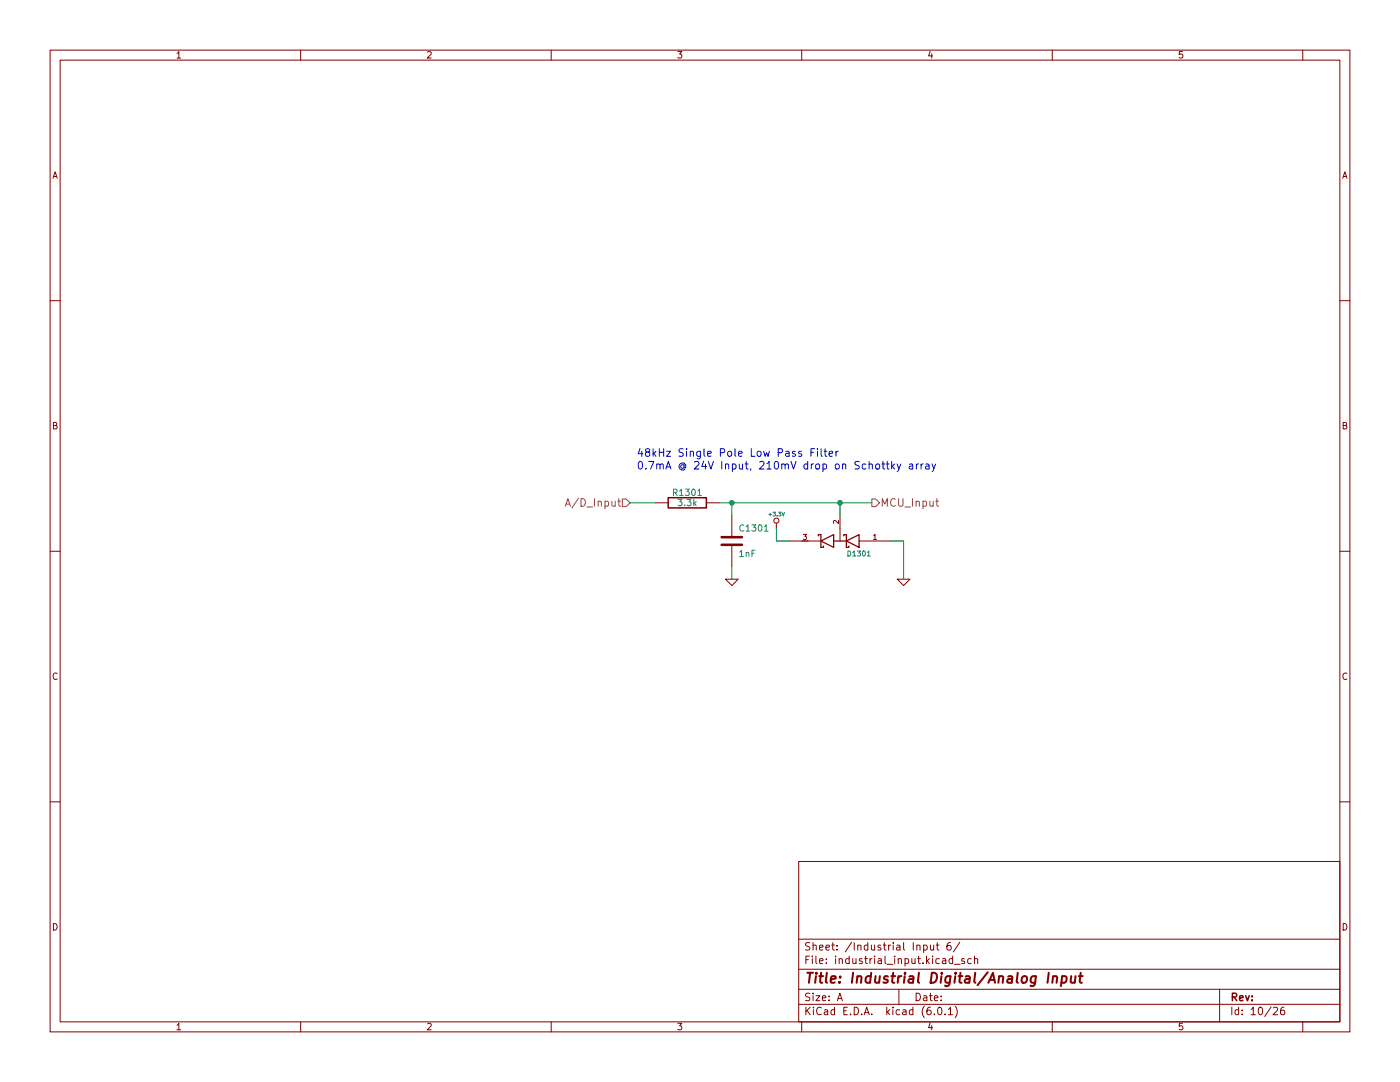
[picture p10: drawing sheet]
<svg xmlns="http://www.w3.org/2000/svg" width="279mm" height="216mm" viewBox="0 0 279 216" stroke-linecap="round" stroke-linejoin="round" font-family="sans-serif">
<g fill="none" stroke="#840000" stroke-width=".2">
<path d="M10 10h259.4v195.9h-259.4zM12 12h255.4v191.9h-255.4zM60 10v2M110 10v2M160 10v2M210 10v2M260 10v2M10 60h2M267.4 60h2M10 110h2M130.8 100.3h2.5M141 100.3h2.5"/>
<path d="M144.8 115.6h2.5l-1.3 1.2zM146 102.9v4.3M146 108.7v4.3M154.9 104.4v1M157.5 108h6.3M167.6 102.9v5.1M171.4 108h6.4M179.1 115.6h2.5l-1.3 1.2zM267.4 110h2M10 160h2M267.4 160h2M159.4 171.9h108v32h-108z"/>
<path d="M159.4 197.4h108M159.4 193.4h108M159.4 187.4h108M167.1 199.7l.5-1.5 .5 1.5M167.3 199.2h.7M179.4 197.4v3M184.3 188.7l.5-.1 .2 .3-.1 .6h-.6M185.7 188.6l.1 .9 .3 .1 .2-.2M186.3 188.6v1M186.8 188.6h.6M187 188.1v1.3l.4 .2M189.7 188.1h-.4a1.01 1.01 0 0 0 0 1.5l.5-.2v-.5l-.3-.2h-.4l-.1 .2"/>
<path d="M190.1 191.4l-.4-.1-.3 .3 .1 .6h.6M190.1 190.8v1.5M190.5 192.4h1.1M191.5 188l-1.2 1.9M192.5 191.4l-.4-.1-.2 .2 .1 .2 .5 .2v.3h-.6M193.8 191.4l-.4-.1-.3 .3 .2 .6h.5M194.5 191.4l.2-.1 .3 .1 .1 .9M194.5 190.8v1.5M243.4 197.4v6.5M60 203.9v2M110 203.9v2M159.4 200.4h108"/>
<path d="M160 203.9v2M186.5 202.3v.2M187.3 201h.2a.8 .8 0 0 1 .5 .7 .8 .8 0 0 1-.5 .8 1 1 0 0 1-.2-1.5zM188.6 202.3v.2M189.3 201.4l.4-.4v1.5M189.3 202.5h.8M190.6 200.8a1.72 1.72 0 0 1 0 2.2M210 203.9v2M254.1 201.1l.6-.1 .3 .4-1 1.1h1M256.3 201h-.5a1.01 1.01 0 0 0 0 1.5l.5-.2 .1-.5-.3-.3h-.3l-.3 .3M260 203.9v2"/>
<circle cx="154.9" cy="103.9" r=".51"/>
</g>
<path d="M209.3 194.1l-.2 2M210.1 195a.49 .49 0 0 1 .9 .1l-.1 1M210.2 194.8l-.2 1.3M212 194.9h.7l.2 .3-.1 .5a.66 .66 0 0 1-1 .3M212 194.8l-.3 2M213.8 194.8l-.1 1.2a.57 .57 0 0 0 .8-.1M214.6 194.8l-.1 1.3M215.3 194.8h.8M215.7 194.1l-.2 1.7v.2l.4 .1" fill="none" stroke="#840000" stroke-width=".4"/>
<path d="M163.3 106.9v-.2h.5v2.5h.5v-.2M163.8 108l2.6-1.3v2.5zM166.4 108h2.5M168.4 106.9v-.2h.5v2.5h.5v-.2M168.9 108l2.5-1.3v2.5z" fill="none" stroke="#840000" stroke-width=".25"/>
<path d="M133.3 99.3h7.7v2h-7.7z" fill="none" stroke="#840000" stroke-width=".3"/>
<path d="M144 108.7h4.1M144 107.2h4.1" fill="none" stroke="#840000" stroke-width=".51"/>
<path d="M124.2 99.6h.8l.7 .7-.7 .8h-.8zM174 99.6h.8l.7 .7-.7 .8h-.8zM187 99.5v1.3l.3 .2M112.8 101l.5-1.5 .5 1.5M113 100.6h.7M186.7 100h.6" fill="none" stroke="#848400" stroke-width=".2"/>
<g fill="none" stroke="#0000c2" stroke-width=".2">
<path d="M161.8 90.3h.5M162.6 89.5h-.8v1.6M163.1 89.5v.2M163.1 90v1.1M163.9 89.5v1.3l.2 .3M164.5 90h.5M164.7 89.5v1.3l.3 .3M165.5 90.5l.7-.1-.1-.3-.4-.1-.2 .3v.7h.6M166.8 90v1.1M167.3 90l-.3 .1-.2 .2M176 92.6h.6M176.2 92.1v1.3l.4 .2"/>
<path d="M176.9 92.6h.5M177.1 92.1v1.3l.3 .2M177.9 92.1v1.5M178.1 93l.4 .6M178.5 92.6l-.6 .6M179 92.6l.4 1M179.8 92.6l-.5 1.4-.3 .1M181.5 92.7h.6l.1 .9M182.2 92.9l-.6 .1-.2 .2 .2 .4 .6-.1M182.9 92.6v1M183.3 92.6l-.3 .1-.1 .2M183.8 92.6v1"/>
<path d="M184.3 92.6l-.3 .1-.2 .2M184.8 92.7h.6v.9M185.4 92.9l-.5 .1-.2 .2 .2 .4 .5-.1M186 92.6l.4 1M186.7 92.6l-.5 1.4-.2 .1"/>
</g>
<path d="M125.7 100.3h5.1M143.5 100.3h30.5M146 100.3v2.6M146 113v2.6M154.9 105.4v2.6h2.6M167.6 100.3v2.6M177.8 108h2.5v7.6" fill="none" stroke="#008400" stroke-width=".2"/>
<g fill="#008400" stroke="#008400" stroke-width=".2">
<circle cx="167.6" cy="100.3" r=".46"/>
<circle cx="146" cy="100.3" r=".46"/>
</g>
<text font-size="2.8" fill="#840000" x="160.4" y="196.2">Title: Industrial Digital/Analog Input</text>
<g font-size="2.1" fill="#0000c2">
<text x="127" y="93.7">0.7mA @ 24V Input, 210mV drop on Schottky array</text>
<text x="127" y="91.1">48kHz Single Pole Low Pass Filter</text>
</g>
<g font-size="2.1" fill="#848400">
<text x="114.1" y="101.1">A/D_Input</text>
<text x="175.6" y="101.1">MCU_Input</text>
</g>
<g font-size="2.1" fill="#840000">
<text x="160.4" y="189.7">Sheet: /Industrial Input 6/</text>
<text x="160.4" y="192.4">File: industrial_input.kicad_sch</text>
<text x="160.4" y="202.5">KiCad E.D.A. kicad (6.0.1)</text>
<text x="160.4" y="199.7">Size: A</text>
<text x="182.4" y="199.7">Date:</text>
<text x="245.4" y="199.7">Rev:</text>
<text x="245.4" y="202.5">Id: 10/26</text>
</g>
<g font-size="1.8" fill="#840000">
<text x="35" y="11.6">1</text>
<text x="85" y="11.6">2</text>
<text x="135" y="11.6">3</text>
<text x="185" y="11.6">4</text>
<text x="235" y="11.6">5</text>
<text x="10.3" y="35.6">A</text>
<text x="267.7" y="35.6">A</text>
<text x="10.3" y="85.7">B</text>
<text x="267.7" y="85.7">B</text>
<text x="10.3" y="135.6">C</text>
<text x="267.7" y="135.6">C</text>
<text x="10.3" y="185.7">D</text>
<text x="267.7" y="185.7">D</text>
<text x="35" y="205.6">1</text>
<text x="85" y="205.6">2</text>
<text x="135" y="205.6">3</text>
<text x="185" y="205.6">4</text>
<text x="235" y="205.6">5</text>
</g>
<g font-size="1.8" fill="#008484">
<text x="134.6" y="98.9">R1301</text>
<text x="135.4" y="101">3.3k</text>
<text x="147.8" y="106">C1301</text>
<text x="147.6" y="111.1">1nF</text>
</g>
<g font-size="1.4" fill="#840000">
<text x="160.3" y="107.7">3</text>
<text x="167.4" y="104.5" transform="rotate(-90 167.4 104.5)">2</text>
<text x="174.2" y="107.7">1</text>
</g>
<text font-size="1.4" fill="#008484" x="169.3" y="111">D1301</text>
<text font-size="1.1" fill="#008484" x="153.5" y="103">+3.3V</text>
</svg>
